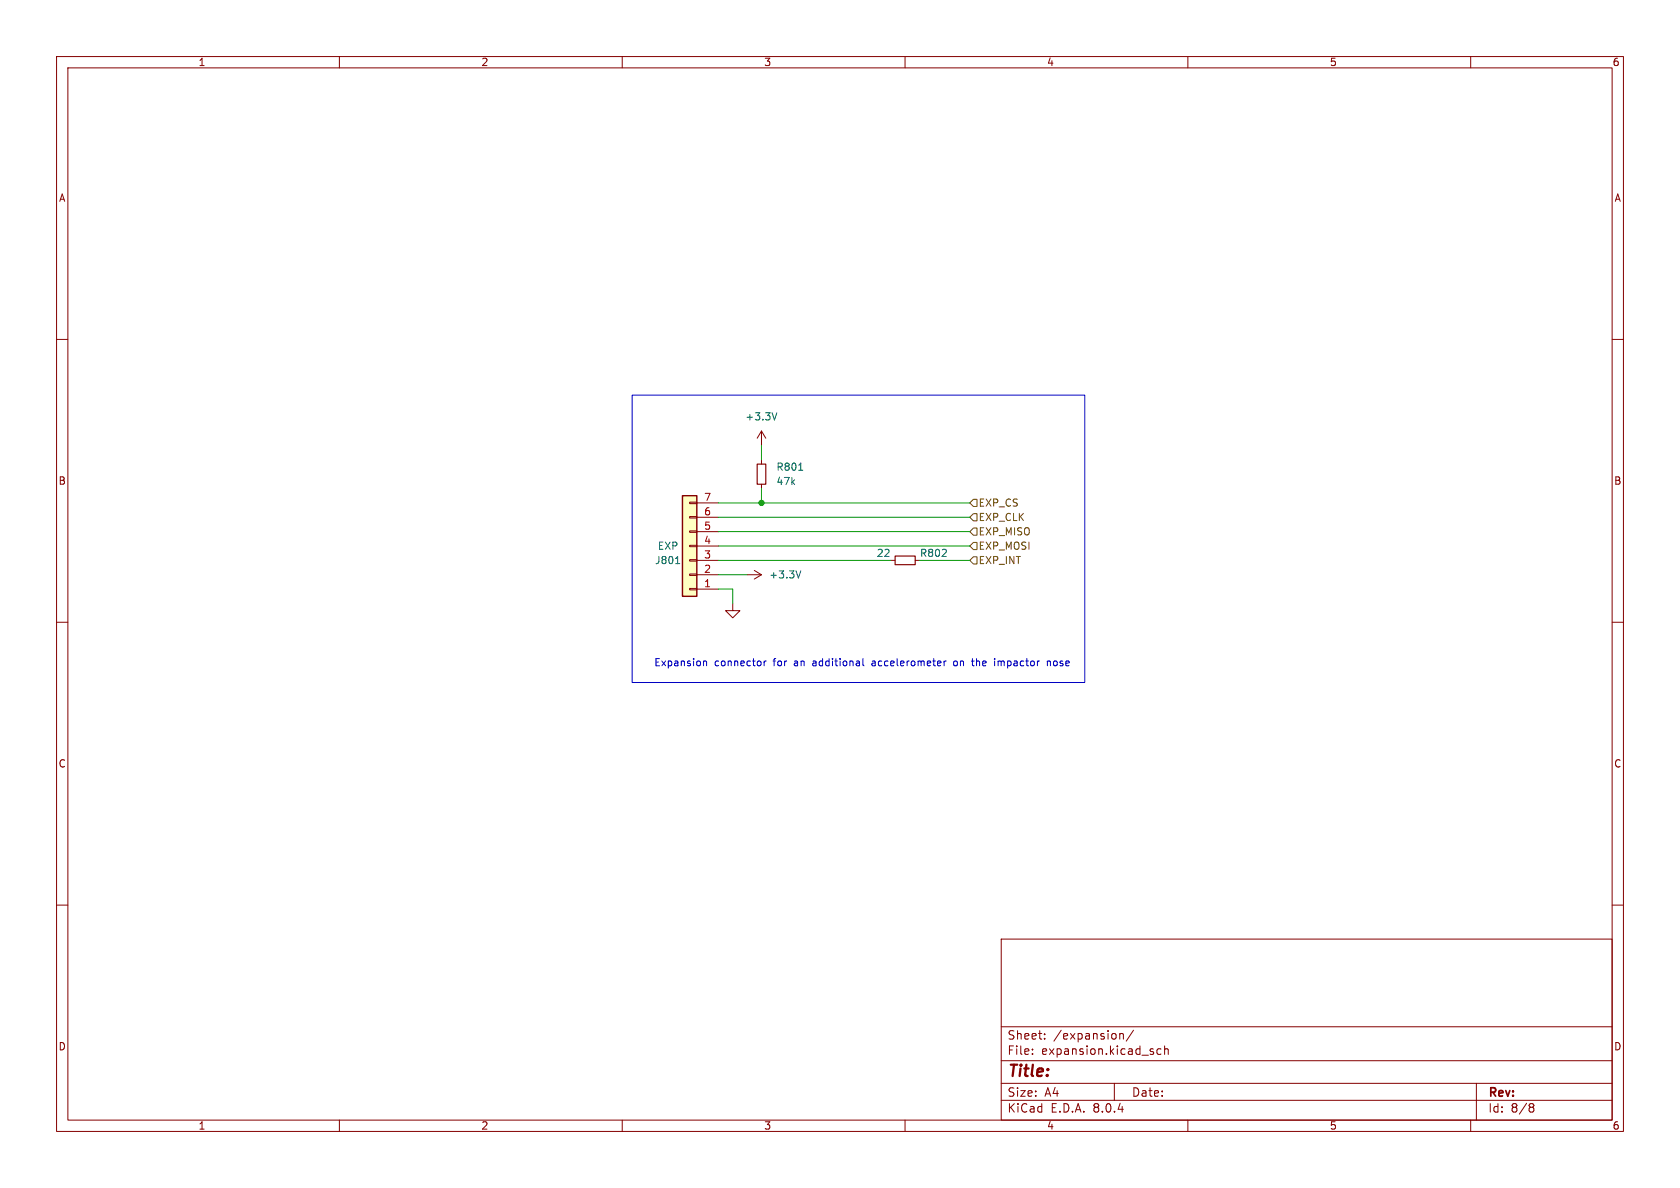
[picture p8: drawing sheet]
<svg xmlns="http://www.w3.org/2000/svg" width="297mm" height="210mm" viewBox="0 0 297 210" stroke-linecap="round" stroke-linejoin="round" font-family="sans-serif">
<g fill="none" stroke="#840000" stroke-width=".18">
<path d="M10 10h277v190h-277zM12 12h273v186h-273zM60 10v2M110 10v2M160 10v2M210 10v2M260 10v2M10 60h2M285 60h2M134.6 81.3v.7M134.6 85.6v.8M157.5 99.1h.7"/>
<path d="M161.8 99.1h.8M10 110h2M129.5 106.7v1.3h1.3l-1.3 1.2-1.2-1.2h1.2M285 110h2M10 160h2M285 160h2M177 166h108v32h-108zM60 198v2M110 198v2M160 198v2M177 194.5h108M177 191.5h108"/>
<path d="M177 187.5h108M177 181.5h108M182.5 186.3v.1M182.5 185.5v.1M184.7 183.6v.1M184.7 182.8v.1M197 191.5v3M198 182.7v1M198 182.8l.2-.1 .3 .1 .1 .9M200.4 182.1l-1.3 2M205.2 185.5l-.4-.1-.3 .3v.4l.2 .2h.5M205.9 185.5l.2-.1 .4 .1v.9"/>
<path d="M205.9 184.9v1.5M210 198v2M260 198v2M261 191.5v6.5M270.6 195.1h.3l.3 .3-.3 .3M270.6 195.7h.3M270.9 195.7l.2 .2 .1 .4-.3 .3h-.3"/>
</g>
<path d="M133.9 82h1.5v3.6h-1.5zM158.2 98.3h3.6v1.5h-3.6z" fill="none" stroke="#840000" stroke-width=".2"/>
<path d="M141.2 83.1h.7" fill="none" stroke="#006464" stroke-width=".18"/>
<path d="M120.6 87.6h2.6v17.8h-2.6z" fill="#ffffc2"/>
<g fill="none" stroke="#840000" stroke-width=".18">
<path d="M134.6 76.2l-.7 1.3M134.6 76.2v2.5M134.6 76.2l.8 1.3M121.9 88.8h1.3v.2h-1.3zM121.9 91.3h1.3v.3h-1.3zM121.9 93.9h1.3v.2h-1.3zM121.9 96.4h1.3v.2h-1.3zM121.9 98.9h1.3v.3h-1.3zM123.2 99.1h3.8M123.2 96.5h3.8M123.2 94h3.8M123.2 91.4h3.8"/>
<path d="M123.2 88.9h3.8M121.9 101.5h1.3v.2h-1.3zM121.9 104h1.3v.3h-1.3zM123.2 104.1h3.8M123.2 101.6h3.8M132.1 101.6h2.5M133.3 100.8l1.3 .8M134.6 101.6l-1.3 .8"/>
</g>
<path d="M120.6 87.6h2.6v17.8h-2.6z" fill="none" stroke="#840000" stroke-width=".25"/>
<path d="M137.3 73l-.4 1.2M119.4 99.6h.8M141.6 100.9l-.5 1.3" fill="none" stroke="#006464" stroke-width=".18"/>
<path d="M172.1 90.8h.6v1.3h-.6l-.7-.7zM172.1 88.3h.6v1.2h-.6l-.7-.6zM172.1 93.3h.6v1.3h-.6l-.7-.6zM172.1 98.4h.6v1.3h-.6l-.7-.6zM172.1 95.9h.6v1.3h-.6l-.7-.7z" fill="none" stroke="#725600" stroke-width=".18"/>
<g fill="none" stroke="#0000c2" stroke-width=".18">
<path d="M111.8 69.9h80v50.8h-80zM124.4 116.8v.9M124.4 117l.2-.2 .3 .1v.8M135.1 116.8v.9M135.4 116.8l-.3 .3M152.6 116.4v1.1l.1 .2M154.3 116.8l-.1 .1M154.3 117.2l-.2 .2 .2 .3M166.9 116.8v.9M167.3 116.8l-.4 .3M169 116.8l-.3 .1-.1 .2v.5l.4 .1M171.7 116.8h.5"/>
<path d="M171.9 117.5l.3 .2M176.4 116.8v.9M176.6 116.8l-.2 .2M185.2 117l.1-.2 .3 .1 .1 .8M185.2 116.8v.9"/>
</g>
<path d="M134.6 78.7v2.6M127 88.9h44.4M127 99.1h30.5M127 91.4h44.4M127 96.5h44.4M127 94h44.4M134.6 86.4v2.5M162.6 99.1h8.8M127 104.1h2.5v2.6M127 101.6h5.1" fill="none" stroke="#009600" stroke-width=".18"/>
<circle cx="134.6" cy="88.9" r=".46" fill="#009600" stroke="#009600" stroke-width=".18"/>
<text font-size="2.8" fill="#840000" x="178" y="190.9">Title:</text>
<g font-size="2.1" fill="#840000">
<text x="178" y="184">Sheet:</text>
<text x="186.2" y="184">/expansion/</text>
<text x="178" y="186.7">File:</text>
<text x="184.1" y="186.7">expansion.kicad_sch</text>
<text x="178" y="196.9">KiCad</text>
<text x="178" y="194.1">Size:</text>
<text x="184.7" y="194.1">A4</text>
<text x="185.7" y="196.9">E.D.A.</text>
<text x="193.3" y="196.9">8.0.4</text>
<text x="200" y="194.1">Date:</text>
<text x="263" y="194.3">Rev:</text>
<text x="263" y="196.9">Id:</text>
<text x="267.1" y="196.9">8/8</text>
</g>
<g font-size="1.8" fill="#840000">
<text x="35" y="11.9">1</text>
<text x="85" y="11.9">2</text>
<text x="135" y="11.9">3</text>
<text x="185" y="11.9">4</text>
<text x="235" y="11.9">5</text>
<text x="285" y="11.9">6</text>
<text x="10.3" y="35.9">A</text>
<text x="285.3" y="35.9">A</text>
<text x="10.3" y="85.9">B</text>
<text x="285.3" y="85.9">B</text>
<text x="10.3" y="135.9">C</text>
<text x="285.3" y="135.9">C</text>
<text x="10.3" y="185.9">D</text>
<text x="285.3" y="185.9">D</text>
<text x="35" y="199.9">1</text>
<text x="85" y="199.9">2</text>
<text x="135" y="199.9">3</text>
<text x="185" y="199.9">4</text>
<text x="235" y="199.9">5</text>
<text x="285" y="199.9">6</text>
</g>
<g font-size="1.8" fill="#006464">
<text x="131.7" y="74.5">+3.3V</text>
<text x="137.2" y="83.4">R801</text>
<text x="137.2" y="86">47k</text>
<text x="115.7" y="99.9">J801</text>
<text x="116.2" y="97.4">EXP</text>
<text x="154.9" y="98.7">22</text>
<text x="162.5" y="98.7">R802</text>
<text x="135.9" y="102.5">+3.3V</text>
</g>
<g font-size="1.8" fill="#a90000">
<text x="124.4" y="88.6">7</text>
<text x="124.4" y="93.7">5</text>
<text x="124.4" y="91.2">6</text>
<text x="124.4" y="101.3">2</text>
<text x="124.4" y="98.8">3</text>
<text x="124.4" y="96.3">4</text>
<text x="124.4" y="103.9">1</text>
</g>
<g font-size="1.8" fill="#725600">
<text x="172.9" y="89.8">EXP_CS</text>
<text x="172.9" y="92.3">EXP_CLK</text>
<text x="172.9" y="94.8">EXP_MISO</text>
<text x="172.9" y="99.9">EXP_INT</text>
<text x="172.9" y="97.4">EXP_MOSI</text>
</g>
<g font-size="1.8" fill="#0000c2">
<text x="115.6" y="117.9">Expansion</text>
<text x="126.3" y="117.9">connector</text>
<text x="136.8" y="117.9">for</text>
<text x="140.7" y="117.9">an</text>
<text x="144.1" y="117.9">additional</text>
<text x="154.8" y="117.9">accelerometer</text>
<text x="169.5" y="117.9">on</text>
<text x="172.9" y="117.9">the</text>
<text x="177.1" y="117.9">impactor</text>
<text x="186.6" y="117.9">nose</text>
</g>
</svg>
